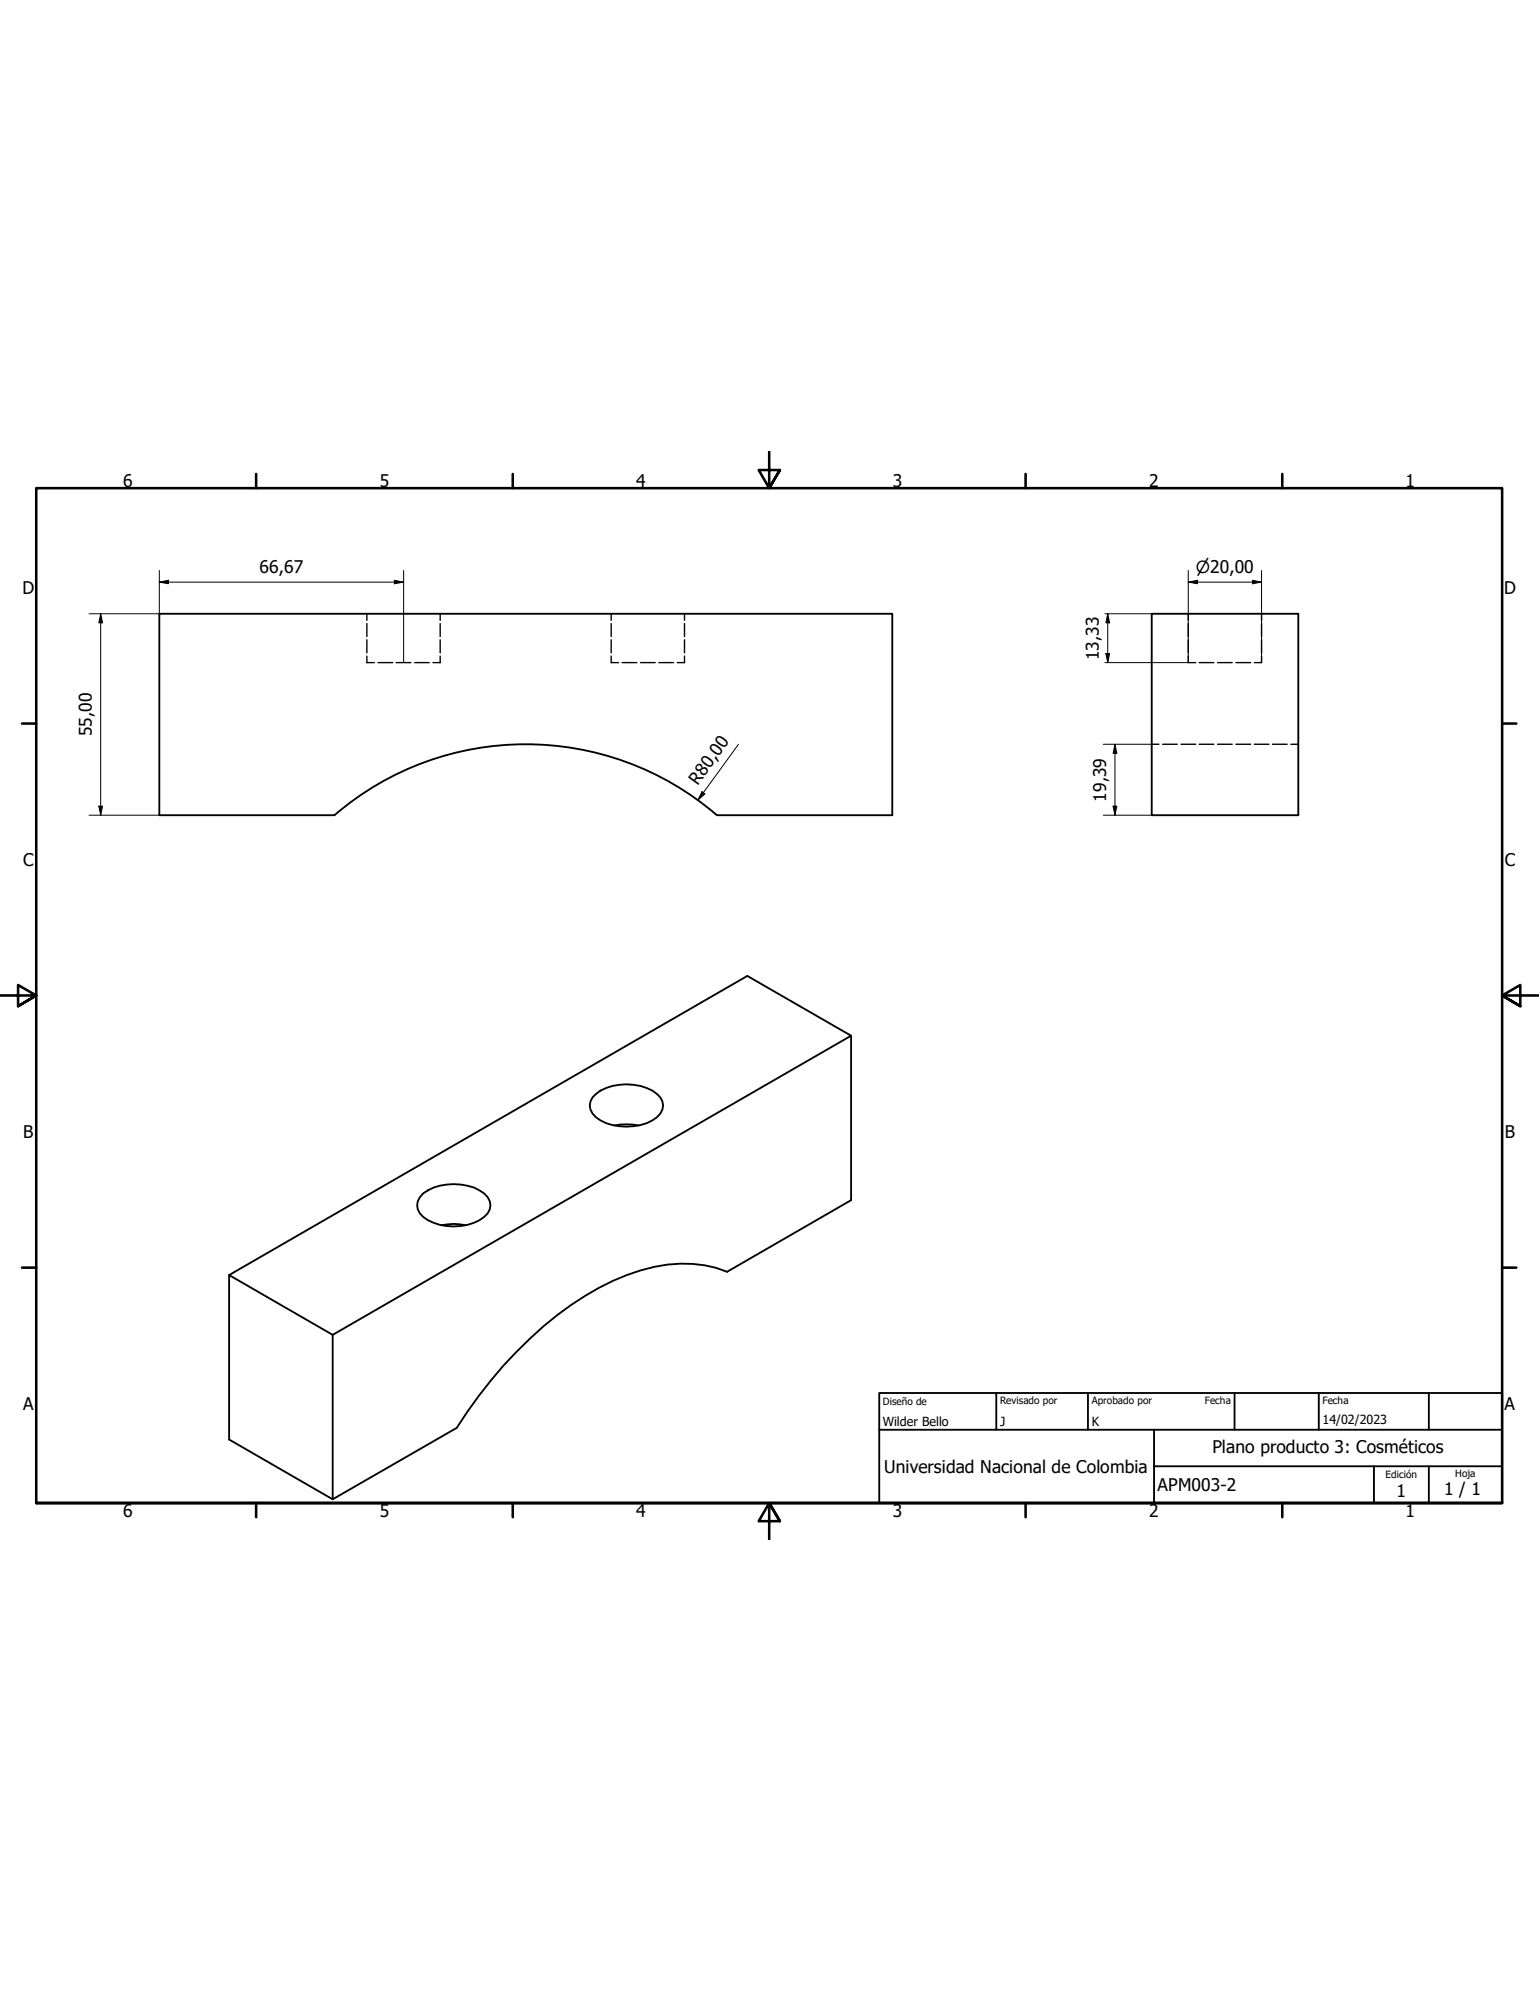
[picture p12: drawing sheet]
<svg xmlns="http://www.w3.org/2000/svg" width="216mm" height="279mm" viewBox="0 0 216 279" stroke-linecap="round" stroke-linejoin="round" font-family="sans-serif">
<!-- layer: Oculto (ISO) -->
<g fill="none" stroke="#000" stroke-width=".2">
<path d="M51.5 92.1v.9h1M51.5 86.1v.9M51.5 87.5v1.8M51.5 89.8v1.8M53 93h2.1M55.6 93h2M58.2 93h2M61.8 92.1v.9h-1.1M61.8 86.1v.9M61.8 87.5v1.8M61.8 89.8v1.8M85.7 92.1v.9h1.1"/>
<path d="M85.7 86.1v.9M85.7 87.5v1.8M85.7 89.8v1.8M87.3 93h2M89.9 93h2M92.4 93h2.1M96 92.1v.9h-1M96 86.1v.9M96 87.5v1.8M96 89.8v1.8M166.7 92.1v.9h1M166.7 86.1v.9"/>
<path d="M166.7 87.5v1.8M166.7 89.8v1.8M168.2 93h2.1M170.8 93h2.1M173.4 93h2M177 92.1v.9h-1M177 86.1v.9M177 87.5v1.8M177 89.8v1.8M161.6 104.4h1M163.1 104.4h2.1M165.7 104.4h2"/>
<path d="M168.2 104.4h2.1M170.8 104.4h2.1M173.4 104.4h2M176 104.4h2M178.5 104.4h2.1M181.1 104.4h1"/>
</g>
<!-- layer: Visible (ISO) -->
<path d="M161.6 86.1h20.5v28.3h-20.5zM46.9 114.4h-24.5v-28.3h102.8v28.3h-24.6a41.1 41.1 0 0 0-53.7 0M83.6 153.5a7.4 7.4 0 0 1 8.5 0 1.98 1.98 0 0 1 0 3.3 7.6 7.6 0 0 1-8.5 0 1.98 1.98 0 0 1 0-3.3zM86.2 157.9a9.1 9.1 0 0 1 3.4 0M119.4 145.3v23.1l-17.4 10.1a17.7 17.7 0 0 0-12.1-.2 41.5 41.5 0 0 0-17.4 11.4 65.5 65.5 0 0 0-8.4 10.7l-17.4 10-14.6-8.4v-23.1l72.7-41.9 14.6 8.3-72.7 42-14.6-8.4M59.4 167.5a7.7 7.7 0 0 1 8.5 0 1.98 1.98 0 0 1 0 3.3 7.5 7.5 0 0 1-8.5 0 2.03 2.03 0 0 1 0-3.3zM61.9 171.9a7.6 7.6 0 0 1 3.5 0M46.7 187.3v23.1" fill="none" stroke="#000" stroke-width=".26"/>
<!-- layer: Borde (ISO) -->
<g fill="none" stroke="#000" stroke-width=".36">
<path d="M35.9 66.5v2M71.9 66.5v2M107.9 63.4v5.1l-1.5-2.5h3l-1.5 2.5 1.5-2.5M143.9 66.5v2M179.9 66.5v2M3.1 101.5h2M210.7 101.5h2M0 139.7h5.1l-2.6-1.5v3l2.6-1.5-2.6 1.5M215.9 139.7h-5.2l2.6-1.5v3l-2.6-1.5 2.6 1.5M3.1 177.9h2M210.7 177.9h2M5.1 210.9v-142.4h205.6v142.4h-205.6h205.6"/>
<path d="M35.9 210.9v2M71.9 210.9v2M109.4 213.5l-1.5-2.6 1.5 2.6h-3l1.5-2.6v5.1M143.9 210.9v2M179.9 210.9v2"/>
</g>
<path d="M123.3 195.5h87.4v15.4h-87.4zM139.8 195.5v5.1M152.6 195.5v5.1M173.2 195.5v5.1M185 195.5v5.1M200.4 195.5v5.1M123.3 200.6h87.4M161.9 205.8h48.8M161.9 200.6v10.3M192.7 205.8v5.1M200.4 205.8v5.1" fill="none" stroke="#000" stroke-width=".26"/>
<!-- layer: Cota (ISO) -->
<g fill="none" stroke="#000" stroke-width=".14">
<path d="M14.1 86.1l.3 1.3h-.5zM14.1 86.1v28.3M22.4 81.7l1.2-.3v.5zM22.4 80.1v6h-9.9M22.4 81.7h34.2M55.3 81.4l1.3 .3-1.3 .2zM56.6 80.1v12.9M155 86.1h6.6M155.1 91.7h.6l-.3 1.3zM155.4 86.1l.3 1.3h-.6zM155.4 86.1v6.9M166.7 81.7l1.3-.3v.5z"/>
<path d="M166.7 80.1v12.9h-11.7M166.7 81.7h10.3M175.7 81.4l1.3 .3-1.3 .2zM177 80.1v12.9M12.5 114.4h9.9M13.9 113.1h.5l-.3 1.3zM98.5 111.1l.4 .3-1 .9zM103.6 104.4l-5.7 7.9M154.8 114.4h6.8M154.8 104.4h6.8M156.2 113.1h.5l-.3 1.3zM156.4 104.4l.3 1.3h-.5z"/>
<path d="M156.4 104.4v10"/>
</g>
<g fill="#000">
<path d="M14.1 86.1l.3 1.3h-.5z" fill-rule="evenodd"/>
<path d="M22.4 81.7l1.2-.3v.5z" fill-rule="evenodd"/>
<path d="M55.3 81.4l1.3 .3-1.3 .2z" fill-rule="evenodd"/>
<path d="M155.1 91.7h.6l-.3 1.3z" fill-rule="evenodd"/>
<path d="M155.4 86.1l.3 1.3h-.6z" fill-rule="evenodd"/>
<path d="M166.7 81.7l1.3-.3v.5z" fill-rule="evenodd"/>
<path d="M175.7 81.4l1.3 .3-1.3 .2z" fill-rule="evenodd"/>
<path d="M13.9 113.1h.5l-.3 1.3z" fill-rule="evenodd"/>
<path d="M98.5 111.1l.4 .3-1 .9z" fill-rule="evenodd"/>
<path d="M156.2 113.1h.5l-.3 1.3z" fill-rule="evenodd"/>
<path d="M156.4 104.4l.3 1.3h-.5z" fill-rule="evenodd"/>
</g>
<g font-size="2.4">
<text x="17.3" y="68.3">6</text>
<text x="53.3" y="68.3">5</text>
<text x="89.2" y="68.3">4</text>
<text x="125.2" y="68.3">3</text>
<text x="161.2" y="68.3">2</text>
<text x="197.2" y="68.3">1</text>
<text x="3.2" y="83.4">D</text>
<text x="36.4" y="80.5">66,67</text>
<text x="167.8" y="80.5">⌀20,00</text>
<text x="211" y="83.4">D</text>
<text x="154.2" y="92.6" transform="rotate(-90 154.2 92.6)">13,33</text>
<text x="12.9" y="103.3" transform="rotate(-90 12.9 103.3)">55,00</text>
<text x="97.9" y="110.3" transform="rotate(-54 97.9 110.3)">R80,00</text>
<text x="155.2" y="112.5" transform="rotate(-90 155.2 112.5)">19,39</text>
<text x="3.3" y="121.5">C</text>
<text x="211.1" y="121.5">C</text>
<text x="3.3" y="159.7">B</text>
<text x="211.1" y="159.7">B</text>
<text x="3.3" y="197.9">A</text>
<text x="211.1" y="197.9">A</text>
<text x="170.1" y="204">Plano producto 3: Cosméticos</text>
<text x="124" y="206.7">Universidad Nacional de Colombia</text>
<text x="162.4" y="209.2">APM003-2</text>
<text x="202.6" y="209.8">1 / 1</text>
<text x="17.3" y="212.9">6</text>
<text x="53.3" y="212.9">5</text>
<text x="89.2" y="212.9">4</text>
<text x="125.2" y="212.9">3</text>
<text x="161.2" y="212.9">2</text>
<text x="195.9" y="210">1</text>
<text x="197.2" y="212.9">1</text>
</g>
<g font-size="1.8">
<text x="123.8" y="200.1">Wilder Bello</text>
<text x="140.3" y="200.1">J</text>
<text x="153.1" y="200.1">K</text>
<text x="185.5" y="199.8">14/02/2023</text>
</g>
<g font-size="1.4">
<text x="123.8" y="197.1">Diseño de</text>
<text x="140.3" y="197.1">Revisado por</text>
<text x="153.1" y="197.1">Aprobado por</text>
<text x="169" y="197.1">Fecha</text>
<text x="185.5" y="197.1">Fecha</text>
<text x="194.4" y="207.4">Edición</text>
<text x="204.1" y="207.3">Hoja</text>
</g>
</svg>
